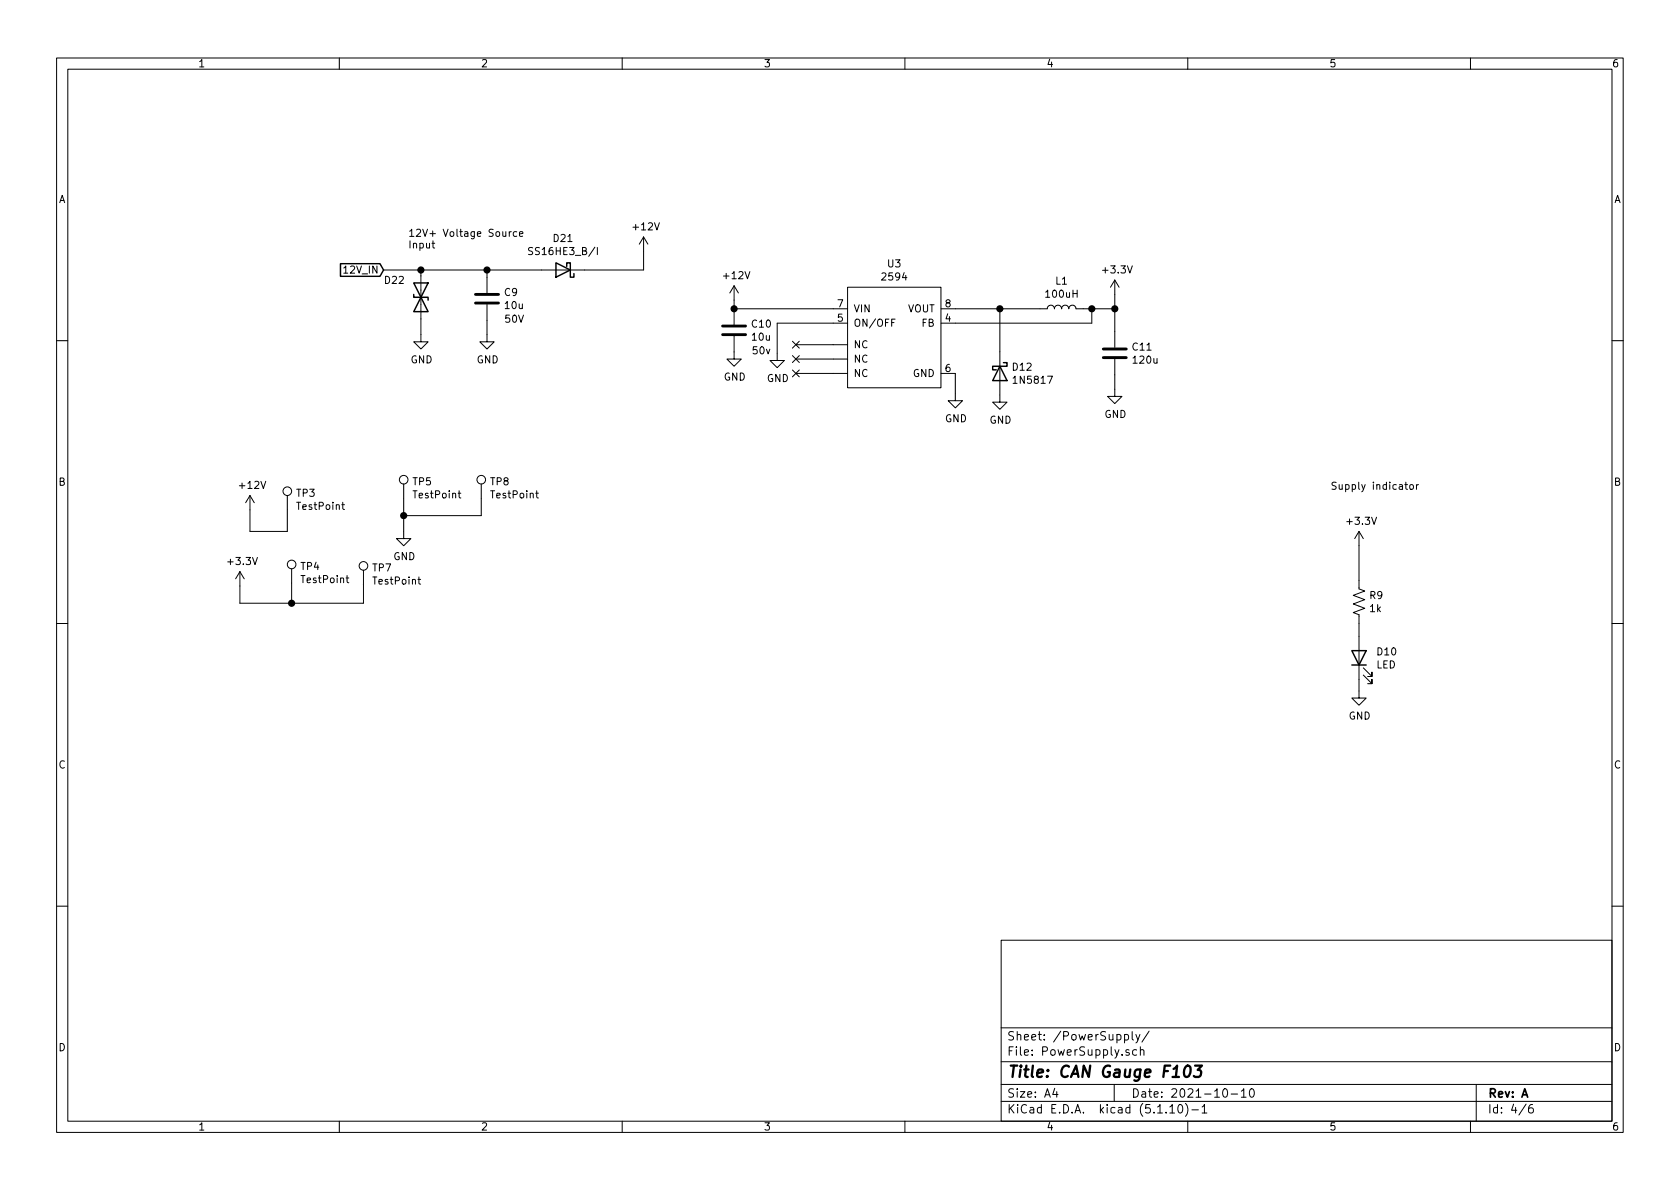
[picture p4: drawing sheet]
EESchema Schematic File Version 4
EELAYER 30 0
EELAYER END
$Descr A4 11693 8268
encoding utf-8
Sheet 4 6
Title "CAN Gauge F103"
Date "2021-10-10"
Rev "A"
Comp ""
Comment1 ""
Comment2 ""
Comment3 ""
Comment4 ""
$EndDescr
$Comp
L power:+3.3V #PWR0118
U 1 1
P 9460 3790
F 0 "#PWR0118" H 9460 3640 50  0001 C CNN
F 1 "+3.3V" H 9475 3963 50  0000 C CNN
F 2 "" H 9460 3790 50  0001 C CNN
F 3 "" H 9460 3790 50  0001 C CNN
	1    9460 3790
	1    0    0    -1  
$EndComp
$Comp
L Device:R_US R9
U 1 1
P 9460 4180
F 0 "R9" H 9528 4226 50  0000 L CNN
F 1 "1k" H 9528 4135 50  0000 L CNN
F 2 "Resistor_SMD:R_0402_1005Metric" V 9500 4170 50  0001 C CNN
F 3 "~" H 9460 4180 50  0001 C CNN
F 4 "C11702" H 9460 4180 50  0001 C CNN "LCSC"
F 5 "±1% 1/16W ±100ppm/℃ 1kΩ 0402 Chip Resistor - Surface Mount ROHS" H 9460 4180 50  0001 C CNN "Comments"
	1    9460 4180
	1    0    0    -1  
$EndComp
$Comp
L power:GND #PWR0138
U 1 1
P 9460 4800
F 0 "#PWR0138" H 9460 4550 50  0001 C CNN
F 1 "GND" H 9465 4627 50  0000 C CNN
F 2 "" H 9460 4800 50  0001 C CNN
F 3 "" H 9460 4800 50  0001 C CNN
	1    9460 4800
	1    0    0    -1  
$EndComp
$Comp
L Device:LED D10
U 1 1
P 9460 4570
F 0 "D10" V 9499 4452 50  0000 R CNN
F 1 "LED" V 9408 4452 50  0000 R CNN
F 2 "LED_SMD:LED_0603_1608Metric" H 9460 4570 50  0001 C CNN
F 3 "~" H 9460 4570 50  0001 C CNN
F 4 "C2286" V 9460 4570 50  0001 C CNN "LCSC"
F 5 "Red 615~630nm 1.9~2.2V 0603 Light Emitting Diodes (LED) RoHS" V 9460 4570 50  0001 C CNN "Comments"
	1    9460 4570
	0    -1   -1   0   
$EndComp
Wire Wire Line
	9460 4800 9460 4720
Wire Wire Line
	9460 4420 9460 4330
Wire Wire Line
	4480 1740 4480 1870
$Comp
L Device:D_Schottky D21
U 1 1
P 3920 1870
F 0 "D21" H 3920 1653 50  0000 C CNN
F 1 "SS16HE3_B/I" H 3920 1744 50  0000 C CNN
F 2 "Diode_SMD:D_SMA" H 3920 1870 50  0001 C CNN
F 3 "https://www.vishay.com/docs/88746/ss12.pdf" H 3920 1870 50  0001 C CNN
F 4 "Vishay" H 3920 1870 50  0001 C CNN "Manufacturer"
F 5 "SS16HE3_B/I" H 3920 1870 50  0001 C CNN "Part Number"
F 6 " C211772 " H 3920 1870 50  0001 C CNN "LCSC"
F 7 "60V 1A 700mV @ 1A SMA Schottky Barrier Diodes (SBD) ROHS" H 3920 1870 50  0001 C CNN "Comment"
	1    3920 1870
	-1   0    0    1   
$EndComp
Wire Wire Line
	3390 2220 3390 2320
$Comp
L power:GND #PWR0129
U 1 1
P 3390 2320
F 0 "#PWR0129" H 3390 2070 50  0001 C CNN
F 1 "GND" H 3395 2147 50  0000 C CNN
F 2 "" H 3390 2320 50  0001 C CNN
F 3 "" H 3390 2320 50  0001 C CNN
	1    3390 2320
	1    0    0    -1  
$EndComp
Wire Wire Line
	3390 1870 3770 1870
Connection ~ 3390 1870
Wire Wire Line
	3390 1870 3390 1920
$Comp
L Device:C C9
U 1 1
P 3390 2070
F 0 "C9" H 3505 2116 50  0000 L CNN
F 1 "10u" H 3505 2025 50  0000 L CNN
F 2 "Inductor_SMD:L_1206_3216Metric" H 3428 1920 50  0001 C CNN
F 3 "www.samsungsem.com/kr/support/product-search/mlcc/CL31A106MBHNNNE.jsp" H 3390 2070 50  0001 C CNN
F 4 "50V" H 3580 1930 50  0000 C CNN "Voltage"
F 5 "CL31A106MBHNNNE" H 3390 2070 50  0001 C CNN "Part Number"
F 6 "Samsung Electro-Mechanics" H 3390 2070 50  0001 C CNN "Manufactuer"
F 7 " C13585 " H 3390 2070 50  0001 C CNN "LCSC"
F 8 "X5R ±10% 50V 10uF 1206 Multilayer Ceramic Capacitors MLCC - SMD/SMT ROHS" H 3390 2070 50  0001 C CNN "Comment"
	1    3390 2070
	1    0    0    -1  
$EndComp
Wire Wire Line
	2930 1870 3390 1870
Wire Wire Line
	2930 1870 2670 1870
Connection ~ 2930 1870
Wire Wire Line
	2930 1910 2930 1870
Wire Wire Line
	2930 2320 2930 2210
$Comp
L Device:D_TVS D22
U 1 1
P 2930 2060
F 0 "D22" V 2810 1800 50  0000 L CNN
F 1 "SMBJ16CD-M3/H" V 2940 1290 50  0001 L CNN
F 2 "Diode_SMD:D_SMB" H 2930 2060 50  0001 C CNN
F 3 "https://www.vishay.com/docs/87606/smbj5cdthrusmbj120cd.pdf" H 2930 2060 50  0001 C CNN
F 4 "Vishay" V 2930 2060 50  0001 C CNN "Manufacturer"
F 5 "SMBJ16CD-M3/H" V 2930 2060 50  0001 C CNN "Part Number"
F 6 "18.1V" V 3070 1740 50  0001 L CNN "Breakdown Min"
F 7 "16V" V 3150 1810 50  0001 L CNN "Stand-Off"
F 8 "C8830 " V 2910 1860 50  0001 C CNN "LCSC"
F 9 "Bidirectional 23.1A 26V 17.8V 16V SMB(DO-214AA) TVS" V 2930 2060 50  0001 C CNN "Comment"
	1    2930 2060
	0    1    1    0   
$EndComp
Text GLabel 2670 1870 0    50   Input ~ 0
12V_IN
$Comp
L power:+12V #PWR0119
U 1 1
P 4480 1740
F 0 "#PWR0119" H 4480 1590 50  0001 C CNN
F 1 "+12V" H 4495 1913 50  0000 C CNN
F 2 "" H 4480 1740 50  0001 C CNN
F 3 "" H 4480 1740 50  0001 C CNN
	1    4480 1740
	1    0    0    -1  
$EndComp
$Comp
L power:GND #PWR0120
U 1 1
P 2930 2320
F 0 "#PWR0120" H 2930 2070 50  0001 C CNN
F 1 "GND" H 2935 2147 50  0000 C CNN
F 2 "" H 2930 2320 50  0001 C CNN
F 3 "" H 2930 2320 50  0001 C CNN
	1    2930 2320
	1    0    0    -1  
$EndComp
Wire Wire Line
	9460 3790 9460 4030
Text Notes 2840 1730 0    50   ~ 0
12V+ Voltage Source\nInput\n
Text Notes 9260 3410 0    50   ~ 0
Supply indicator
Wire Wire Line
	4070 1870 4480 1870
$Comp
L power:+12V #PWR0116
U 1 1
P 5110 2080
F 0 "#PWR0116" H 5110 1930 50  0001 C CNN
F 1 "+12V" H 5125 2253 50  0000 C CNN
F 2 "" H 5110 2080 50  0001 C CNN
F 3 "" H 5110 2080 50  0001 C CNN
	1    5110 2080
	1    0    0    -1  
$EndComp
Wire Wire Line
	5110 2140 5110 2080
$Comp
L Device:C C10
U 1 1
P 5110 2290
F 0 "C10" H 5225 2336 50  0000 L CNN
F 1 "10u" H 5225 2245 50  0000 L CNN
F 2 "Inductor_SMD:L_1206_3216Metric" H 5148 2140 50  0001 C CNN
F 3 "" H 5110 2290 50  0001 C CNN
F 4 "50v" H 5300 2150 50  0000 C CNN "Voltage"
F 5 "" H 5110 2290 50  0001 C CNN "Part Number"
F 6 "" H 5110 2290 50  0001 C CNN "Manufactuer"
F 7 "" H 5110 2290 50  0001 C CNN "LCSC"
F 8 "X5R ±10% 50V 10uF 1206 Multilayer Ceramic Capacitors MLCC - SMD/SMT ROHS" H 5110 2290 50  0001 C CNN "Comment"
	1    5110 2290
	1    0    0    -1  
$EndComp
Connection ~ 5110 2140
$Comp
L power:GND #PWR0132
U 1 1
P 5110 2440
F 0 "#PWR0132" H 5110 2190 50  0001 C CNN
F 1 "GND" H 5115 2267 50  0000 C CNN
F 2 "" H 5110 2440 50  0001 C CNN
F 3 "" H 5110 2440 50  0001 C CNN
	1    5110 2440
	1    0    0    -1  
$EndComp
Wire Wire Line
	5110 2140 5800 2140
$Comp
L power:GND #PWR0131
U 1 1
P 7760 2700
F 0 "#PWR0131" H 7760 2450 50  0001 C CNN
F 1 "GND" H 7765 2527 50  0000 C CNN
F 2 "" H 7760 2700 50  0001 C CNN
F 3 "" H 7760 2700 50  0001 C CNN
	1    7760 2700
	1    0    0    -1  
$EndComp
Wire Wire Line
	7760 2600 7760 2700
$Comp
L Device:C C11
U 1 1
P 7760 2450
F 0 "C11" H 7875 2496 50  0000 L CNN
F 1 "120u" H 7875 2405 50  0000 L CNN
F 2 "Capacitor_SMD:C_1206_3216Metric" H 7798 2300 50  0001 C CNN
F 3 "" H 7760 2450 50  0001 C CNN
F 4 "" H 7950 2310 50  0000 C CNN "Voltage"
F 5 "" H 7760 2450 50  0001 C CNN "Part Number"
F 6 "" H 7760 2450 50  0001 C CNN "Manufactuer"
F 7 "C15008 " H 7760 2450 50  0001 C CNN "LCSC"
F 8 "X5R 100uF 6.3V ±20% 1206 Multilayer Ceramic Capacitors MLCC - SMD/SMT ROHS" H 7760 2450 50  0001 C CNN "Comments"
	1    7760 2450
	1    0    0    -1  
$EndComp
Wire Wire Line
	7760 2140 7760 2300
Connection ~ 7760 2140
Wire Wire Line
	7760 2040 7760 2140
Wire Wire Line
	7600 2140 7540 2140
Connection ~ 7600 2140
Wire Wire Line
	7600 2240 7600 2140
Wire Wire Line
	6650 2240 7600 2240
Wire Wire Line
	7760 2140 7600 2140
$Comp
L Device:L L1
U 1 1
P 7390 2140
F 0 "L1" V 7580 2140 50  0000 C CNN
F 1 "100uH" V 7489 2140 50  0000 C CNN
F 2 "Inductor_SMD:L_0805_2012Metric" H 7390 2140 50  0001 C CNN
F 3 "~" H 7390 2140 50  0001 C CNN
F 4 "C68035 " V 7390 2140 50  0001 C CNN "LCSC"
F 5 "0805 Inductors (SMD) ROHS 100uH" V 7390 2140 50  0001 C CNN "Comments"
	1    7390 2140
	0    -1   -1   0   
$EndComp
Connection ~ 6960 2140
Wire Wire Line
	6960 2140 7240 2140
Wire Wire Line
	6960 2140 6960 2440
Wire Wire Line
	6650 2140 6960 2140
$Comp
L power:GND #PWR0130
U 1 1
P 6960 2740
F 0 "#PWR0130" H 6960 2490 50  0001 C CNN
F 1 "GND" H 6965 2567 50  0000 C CNN
F 2 "" H 6960 2740 50  0001 C CNN
F 3 "" H 6960 2740 50  0001 C CNN
	1    6960 2740
	1    0    0    -1  
$EndComp
$Comp
L Diode:1N5817 D12
U 1 1
P 6960 2590
F 0 "D12" V 6914 2670 50  0000 L CNN
F 1 "1N5817" V 7005 2670 50  0000 L CNN
F 2 "Diode_SMD:D_SOD-123" H 6960 2415 50  0001 C CNN
F 3 "" H 6960 2590 50  0001 C CNN
	1    6960 2590
	0    1    1    0   
$EndComp
$Comp
L power:+3.3V #PWR0128
U 1 1
P 7760 2040
F 0 "#PWR0128" H 7760 1890 50  0001 C CNN
F 1 "+3.3V" H 7775 2213 50  0000 C CNN
F 2 "" H 7760 2040 50  0001 C CNN
F 3 "" H 7760 2040 50  0001 C CNN
	1    7760 2040
	1    0    0    -1  
$EndComp
Wire Wire Line
	6650 2590 6650 2730
$Comp
L power:GND #PWR0127
U 1 1
P 6650 2730
F 0 "#PWR0127" H 6650 2480 50  0001 C CNN
F 1 "GND" H 6655 2557 50  0000 C CNN
F 2 "" H 6650 2730 50  0001 C CNN
F 3 "" H 6650 2730 50  0001 C CNN
	1    6650 2730
	1    0    0    -1  
$EndComp
Wire Wire Line
	5410 2240 5800 2240
Wire Wire Line
	5410 2240 5410 2450
$Comp
L power:GND #PWR0133
U 1 1
P 5410 2450
F 0 "#PWR0133" H 5410 2200 50  0001 C CNN
F 1 "GND" H 5415 2277 50  0000 C CNN
F 2 "" H 5410 2450 50  0001 C CNN
F 3 "" H 5410 2450 50  0001 C CNN
	1    5410 2450
	1    0    0    -1  
$EndComp
Wire Wire Line
	5800 2590 5540 2590
NoConn ~ 5540 2590
Wire Wire Line
	5800 2490 5540 2490
NoConn ~ 5540 2490
Wire Wire Line
	5800 2390 5540 2390
NoConn ~ 5540 2390
$Comp
L custom:2594 U3
U 1 1
P 5900 2690
F 0 "U3" H 6225 3555 50  0000 C CNN
F 1 "2594" H 6225 3464 50  0000 C CNN
F 2 "Package_SO:SOIC-8_3.9x4.9mm_P1.27mm" H 5950 3490 50  0001 C CNN
F 3 "" H 5950 3490 50  0001 C CNN
F 4 " C316691" H 5900 2690 50  0001 C CNN "LCSC"
F 5 "500mA 40V SOP-8 DC-DC Converters ROHS" H 5900 2690 50  0001 C CNN "Comments"
	1    5900 2690
	1    0    0    -1  
$EndComp
$Comp
L Connector:TestPoint TP?
U 1 1
P 2000 3540
AR Path="/615E5281/61B7485F" Ref="TP?"  Part="1" 
AR Path="/615E7CAC/61B7485F" Ref="TP3"  Part="1" 
F 0 "TP3" H 2058 3658 50  0000 L CNN
F 1 "TestPoint" H 2058 3567 50  0000 L CNN
F 2 "TestPoint:TestPoint_Pad_D1.0mm" H 2200 3540 50  0001 C CNN
F 3 "~" H 2200 3540 50  0001 C CNN
	1    2000 3540
	1    0    0    -1  
$EndComp
$Comp
L Connector:TestPoint TP?
U 1 1
P 2030 4050
AR Path="/615E5281/61B74D64" Ref="TP?"  Part="1" 
AR Path="/615E7CAC/61B74D64" Ref="TP4"  Part="1" 
F 0 "TP4" H 2088 4168 50  0000 L CNN
F 1 "TestPoint" H 2088 4077 50  0000 L CNN
F 2 "TestPoint:TestPoint_Pad_D1.0mm" H 2088 4031 50  0001 L CNN
F 3 "~" H 2230 4050 50  0001 C CNN
	1    2030 4050
	1    0    0    -1  
$EndComp
$Comp
L Connector:TestPoint TP?
U 1 1
P 2810 3460
AR Path="/615E5281/61B7528A" Ref="TP?"  Part="1" 
AR Path="/615E7CAC/61B7528A" Ref="TP5"  Part="1" 
F 0 "TP5" H 2868 3578 50  0000 L CNN
F 1 "TestPoint" H 2868 3487 50  0000 L CNN
F 2 "TestPoint:TestPoint_Pad_D1.0mm" H 3010 3460 50  0001 C CNN
F 3 "~" H 3010 3460 50  0001 C CNN
	1    2810 3460
	1    0    0    -1  
$EndComp
$Comp
L power:+12V #PWR0165
U 1 1
P 1740 3540
F 0 "#PWR0165" H 1740 3390 50  0001 C CNN
F 1 "+12V" H 1755 3713 50  0000 C CNN
F 2 "" H 1740 3540 50  0001 C CNN
F 3 "" H 1740 3540 50  0001 C CNN
	1    1740 3540
	1    0    0    -1  
$EndComp
$Comp
L power:+3.3V #PWR0166
U 1 1
P 1670 4070
F 0 "#PWR0166" H 1670 3920 50  0001 C CNN
F 1 "+3.3V" H 1685 4243 50  0000 C CNN
F 2 "" H 1670 4070 50  0001 C CNN
F 3 "" H 1670 4070 50  0001 C CNN
	1    1670 4070
	1    0    0    -1  
$EndComp
$Comp
L power:GND #PWR0167
U 1 1
P 2810 3690
F 0 "#PWR0167" H 2810 3440 50  0001 C CNN
F 1 "GND" H 2815 3517 50  0000 C CNN
F 2 "" H 2810 3690 50  0001 C CNN
F 3 "" H 2810 3690 50  0001 C CNN
	1    2810 3690
	1    0    0    -1  
$EndComp
Wire Wire Line
	2810 3460 2810 3580
Wire Wire Line
	2030 4050 2030 4190
Wire Wire Line
	2030 4190 1670 4190
Wire Wire Line
	1670 4190 1670 4070
Wire Wire Line
	2000 3540 2000 3690
Wire Wire Line
	2000 3690 1740 3690
Wire Wire Line
	1740 3690 1740 3540
$Comp
L Connector:TestPoint TP?
U 1 1
P 2530 4060
AR Path="/615E5281/61B79F3B" Ref="TP?"  Part="1" 
AR Path="/615E7CAC/61B79F3B" Ref="TP7"  Part="1" 
F 0 "TP7" H 2588 4178 50  0000 L CNN
F 1 "TestPoint" H 2588 4087 50  0000 L CNN
F 2 "TestPoint:TestPoint_Pad_D1.0mm" H 2588 4041 50  0001 L CNN
F 3 "~" H 2730 4060 50  0001 C CNN
	1    2530 4060
	1    0    0    -1  
$EndComp
Wire Wire Line
	2530 4060 2530 4190
Wire Wire Line
	2530 4190 2030 4190
Connection ~ 2030 4190
$Comp
L Connector:TestPoint TP?
U 1 1
P 3350 3460
AR Path="/615E5281/61B7B6C1" Ref="TP?"  Part="1" 
AR Path="/615E7CAC/61B7B6C1" Ref="TP8"  Part="1" 
F 0 "TP8" H 3408 3578 50  0000 L CNN
F 1 "TestPoint" H 3408 3487 50  0000 L CNN
F 2 "TestPoint:TestPoint_Pad_D1.0mm" H 3550 3460 50  0001 C CNN
F 3 "~" H 3550 3460 50  0001 C CNN
	1    3350 3460
	1    0    0    -1  
$EndComp
Wire Wire Line
	3350 3460 3350 3580
Wire Wire Line
	3350 3580 2810 3580
Connection ~ 2810 3580
Wire Wire Line
	2810 3580 2810 3690
$EndSCHEMATC
